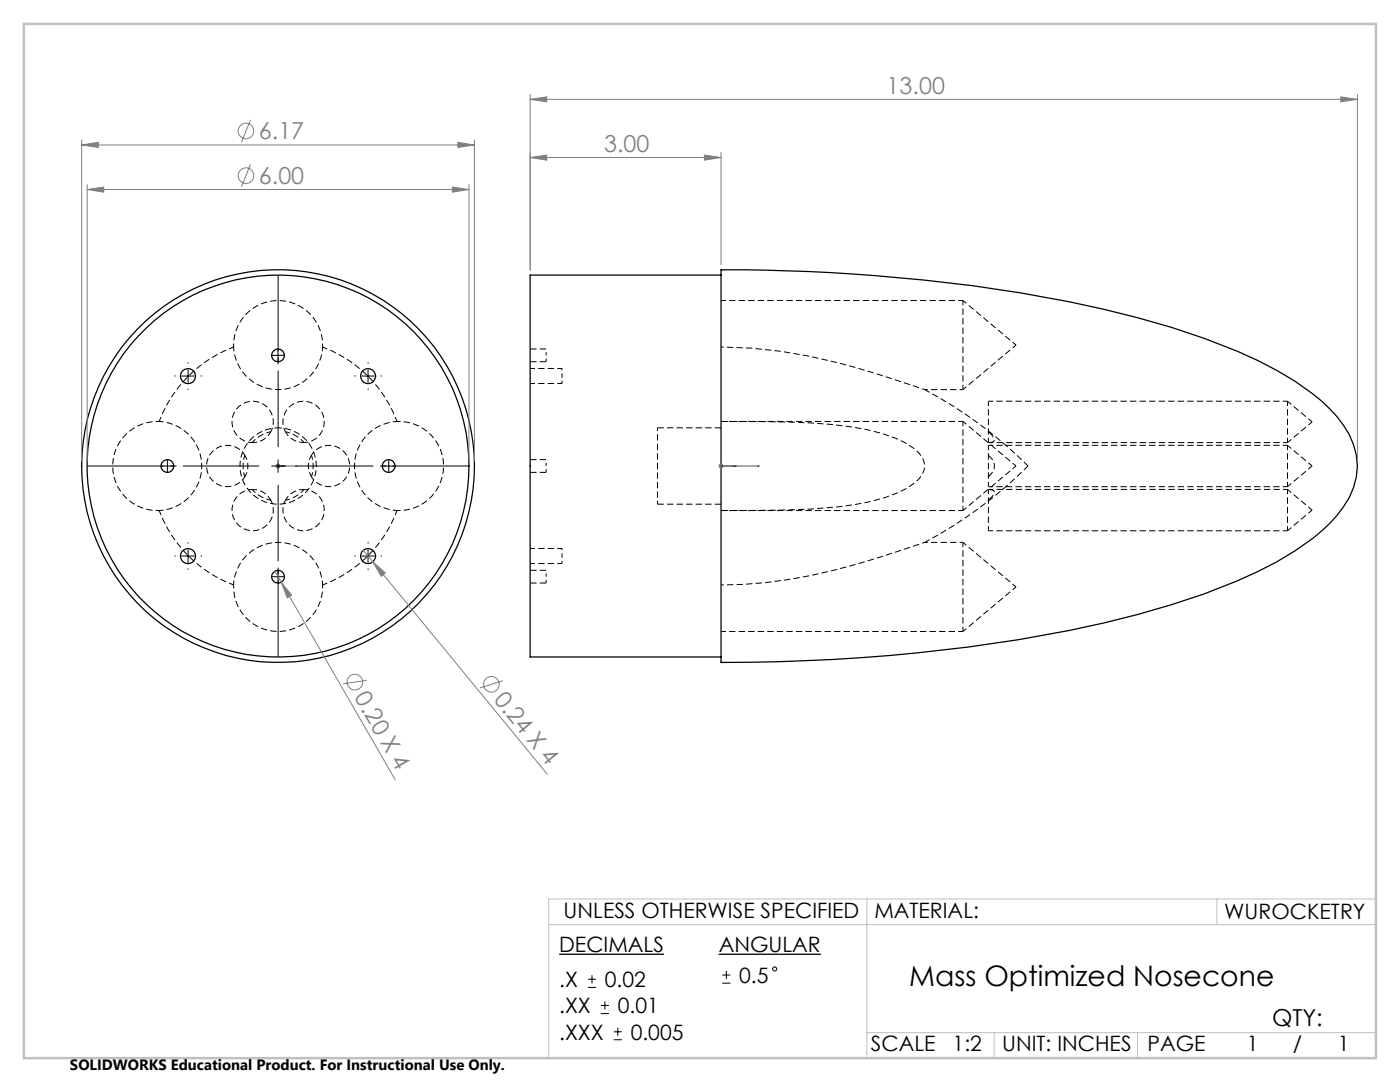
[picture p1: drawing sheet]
<svg xmlns="http://www.w3.org/2000/svg" width="279mm" height="216mm" viewBox="0 0 279 216" stroke-linecap="round" stroke-linejoin="round" font-family="sans-serif">
<path d="M55.5 85.4a7.6 7.6 0 0 1 6.8 11.1 7.6 7.6 0 0 1-13 .9 7.6 7.6 0 0 1 5.2-12h1" fill="none" stroke="#000" stroke-width=".2" stroke-dasharray="1.3 .6" stroke-dashoffset=".5" stroke-linecap="butt"/>
<g fill="none" stroke="#000" stroke-width=".2" stroke-dasharray="1.3 .6" stroke-dashoffset=".4" stroke-linecap="butt">
<path d="M46.6 69.2a8.9 8.9 0 0 0 8.9 8.5 8.9 8.9 0 0 0 8.9-8.5M192.2 77.7l10.6-8.8M202.8 68.9l-10.6-8.9M48.9 95.2a4.1 4.1 0 0 1-6.2 .9 4.1 4.1 0 0 1 0-6.2 4.1 4.1 0 0 1 6.2 .9M50.3 88.3a4.1 4.1 0 0 1-3.9-4.9 4.1 4.1 0 0 1 5.4-3.1 4.1 4.1 0 0 1 2.3 5.8M54.1 99.8a4.1 4.1 0 0 1-2.3 5.9 4.1 4.1 0 0 1-5.4-3.2 4.1 4.1 0 0 1 3.9-4.8M57 86.1a4.1 4.1 0 0 1 2.2-5.8 4.1 4.1 0 0 1 5.4 3.1 4.1 4.1 0 0 1-3.9 4.9M60.7 97.7a4.1 4.1 0 0 1 3.9 4.8 4.1 4.1 0 0 1-5.4 3.2 4.1 4.1 0 0 1-2.2-5.9M62.2 90.8a4.1 4.1 0 0 1 6.2-1 4.1 4.1 0 0 1 0 6.3 4.1 4.1 0 0 1-6.2-.9M79.2 84.1a8.9 8.9 0 0 0-8.5 8.9 8.9 8.9 0 0 0 8.5 8.9M197.4 88.3h59.5M202.8 93l-10.6-8.9"/>
<path d="M256.9 97.7h-59.5M31.8 101.9a8.9 8.9 0 0 0 8.5-8.9 8.9 8.9 0 0 0-8.5-8.9M64.4 116.7a8.9 8.9 0 0 0-8.9-8.5 8.9 8.9 0 0 0-8.9 8.5M192.2 101.9l10.6-8.9M202.8 117.1l-10.6-8.9M192.2 126l10.6-8.9"/>
</g>
<g fill="none" stroke="#000" stroke-width=".2" stroke-dasharray="1.3 .6" stroke-dashoffset=".3" stroke-linecap="butt">
<path d="M192.2 60v17.7M192.2 60h-48.3M64.4 69.2a25.3 25.3 0 0 1 14.8 14.9M105.8 76.5h6.4M112.2 73.5h-6.4M31.8 84.1a25.3 25.3 0 0 1 14.8-14.9M48.9 95.2a4.1 4.1 0 0 0 0-4.4M48.9 90.8a7 7 0 0 0 0 4.4M50.3 97.7a7 7 0 0 0 3.8 2.1M50.3 88.3a4.1 4.1 0 0 0 3.8-2.2M54.1 99.8a4.1 4.1 0 0 0-3.8-2.1M54.1 86.1a7 7 0 0 0-3.8 2.2"/>
<path d="M57 99.8a7 7 0 0 0 3.7-2.1M57 86.1a4.1 4.1 0 0 0 3.7 2.2M60.7 97.7a4.1 4.1 0 0 0-3.7 2.1M60.7 88.3a7 7 0 0 0-3.7-2.2M62.2 90.8a4.1 4.1 0 0 0 0 4.4M62.2 95.2a7 7 0 0 0 0-4.4M192.2 84.1v17.8M192.2 84.1h-48.3M197.3 88.9v8.2M197.3 97.7v8.2M197.3 80.1v8.2M197.3 97.1h59.6"/>
<path d="M198 97.7h-.6M256.9 88.9v8.2M256.9 80.1v8.2M256.9 97.7v8.2M256.9 97.1l5-4.1M256.9 88.9h-59.6M256.9 88.3l5-4.1M256.9 80.1h-59.6M261.9 93l-5-4.1M261.9 84.2l-5-4.1M46.6 116.7a25.3 25.3 0 0 1-14.8-14.8M79.2 101.9a25.3 25.3 0 0 1-14.8 14.8"/>
<path d="M105.8 112.4h6.4M112.2 109.4h-6.4M143.9 101.9h48.3M192.2 108.2v17.8M197.3 105.9h59.6M256.9 105.9l5-4.1M261.9 101.8l-5-4.1M143.9 126h48.3"/>
</g>
<g fill="none" stroke="#000" stroke-width=".2" stroke-dasharray="1.3 .6" stroke-dashoffset=".6" stroke-linecap="butt">
<path d="M46.6 69.2a8.9 8.9 0 0 1 8.9-9.2 8.9 8.9 0 0 1 8.9 9.2M109 70.9v-1.3M109 72.2v-1.3M184.5 77.7h7.7M79.2 84.1a8.9 8.9 0 0 1 9.3 8.9 8.9 8.9 0 0 1-9.3 8.9M109 93v-1.3M109 94.3v-1.3M131.2 85.4v15.2M31.8 101.9a8.9 8.9 0 0 1-9.3-8.9 8.9 8.9 0 0 1 9.3-8.9M64.4 116.7a8.9 8.9 0 0 1-8.9 9.3 8.9 8.9 0 0 1-8.9-9.3M109 115.1v-1.3M109 116.3v-1.2"/>
<path d="M192.2 108.2h-7.7"/>
</g>
<g fill="none" stroke="#000" stroke-width=".25">
<path d="M143.9 53.8a363.7 363.7 0 0 1 69.5 6.4 163.1 163.1 0 0 1 37.5 11.7 53.3 53.3 0 0 1 14.4 9.6 16.4 16.4 0 0 1 5.6 11.5 16.6 16.6 0 0 1-5.6 11.5 57.9 57.9 0 0 1-18.4 11.4 192.9 192.9 0 0 1-43.6 11.7 368 368 0 0 1-59.4 4.6zM143.9 54.9h-38.1v76.2h38.1"/>
<circle cx="37.5" cy="75.1" r="1.5"/>
<circle cx="55.5" cy="70.9" r="1.27"/>
<circle cx="73.5" cy="75.1" r="1.51"/>
<circle cx="33.4" cy="93" r="1.27"/>
<circle cx="55.5" cy="93" r="39.2"/>
<circle cx="55.5" cy="93" r="38.1"/>
<circle cx="77.6" cy="93" r="1.28"/>
<circle cx="37.5" cy="111" r="1.5"/>
<circle cx="55.5" cy="115.1" r="1.27"/>
<circle cx="73.5" cy="111" r="1.51"/>
</g>
<path d="M143.9 84.1h4.5a125.8 125.8 0 0 1 24.8 1.7 23.3 23.3 0 0 1 9.2 3.7 4.4 4.4 0 0 1 2 4.2 6.5 6.5 0 0 1-3.3 3.7 34.2 34.2 0 0 1-13.8 3.7 232.2 232.2 0 0 1-23.4 .8" fill="none" stroke="#000" stroke-width=".2" stroke-dasharray="1.3 .6" stroke-dashoffset="-.1" stroke-linecap="butt"/>
<path d="M143.9 116.7a104.7 104.7 0 0 0 32.1-5.7l8.5-2.8" fill="none" stroke="#000" stroke-width=".2" stroke-dasharray="1.3 .6" stroke-dashoffset=".7" stroke-linecap="butt"/>
<path d="M112.2 75v-1.5M112.2 76.5v-1.5M184.5 77.7l-1.1-.3a199 199 0 0 0-21.8-6.3l-5.8-1-5.9-.6-6-.3M112.2 110.9v-1.5M112.2 112.4v-1.5" fill="none" stroke="#000" stroke-width=".2" stroke-dasharray="1.3 .6" stroke-dashoffset=".8" stroke-linecap="butt"/>
<path d="M105.8 72.2h3.2M109 69.6h-3.2M105.8 94.3h3.2M109 91.7h-3.2M143.9 85.4h-12.7M197.3 90.8a2.55 2.55 0 0 1 0 4.4M105.8 116.3h3.2M109 113.8h-3.2M131.2 100.6h12.7" fill="none" stroke="#000" stroke-width=".2" stroke-dasharray="1.3 .6" stroke-linecap="butt"/>
<path d="M197.3 97.7h.7l.4 .2 .1 .3-.4 .8-.8 .8M197.3 86.1l.7 .8 .5 .8-.1 .3-.3 .2-.8 .1" fill="none" stroke="#000" stroke-width=".2" stroke-dasharray="1.3 .6" stroke-dashoffset="-.2" stroke-linecap="butt"/>
<path d="M205.2 93a86.7 86.7 0 0 0-20.7-15.3M184.5 108.2a86.7 86.7 0 0 0 20.7-15.2" fill="none" stroke="#000" stroke-width=".2" stroke-dasharray="1.3 .6" stroke-dashoffset=".1" stroke-linecap="butt"/>
<g fill="none" stroke="#808080" stroke-width=".2">
<path d="M105.8 19.8l3.3-.5v1zM105.8 18.8v35.1M105.8 19.8h165.1M267.6 19.3l3.3 .5-3.3 .5zM270.9 18.8v73.2M16.3 28.9l3.3-.5v1zM16.3 27.9v64.1M16.3 28.9h78.4M17.4 37.8l3.3-.5v1zM17.4 36.8v55.2M17.4 37.8h76.2M50 23.9l-1.8 4.5"/>
<path d="M50 32.8l-1.8 4.5M90.3 37.3l3.3 .5-3.3 .5zM91.4 28.4l3.3 .5-3.3 .5zM93.6 36.8v55.2M94.7 27.9v64.1M105.8 31.4l3.3-.5v1.1zM105.8 31.4h38.1M140.6 30.9l3.3 .5-3.3 .6zM143.9 30.4v22.4M55 93h1M55.1 92.6l.7 .7M55.5 92.5v1"/>
<path d="M55.8 92.6l-.7 .7M143.4 93h1M143.5 92.6l.8 .7M143.9 92.5v1M144.3 92.6l-.8 .7M54.9 114l1.2 2.2M56.1 116.2l2.1 2.6-.9 .5zM56.1 116.2l22.8 39.4M72.5 109.8l1.9 2.3M74.4 112.1l2.5 2.2-.8 .7zM74.4 112.1l34.8 42.4M73.2 135.7l-4.8 .8"/>
<path d="M100.4 135.8l-4.6 1.5"/>
<circle cx="49.1" cy="35" r="1.56"/>
<circle cx="49.1" cy="26.1" r="1.55"/>
<circle cx="70.8" cy="136.1" r="1.55"/>
<circle cx="98.1" cy="136.6" r="1.56"/>
</g>
<g fill="none" stroke="#000" stroke-width=".2">
<path d="M36.3 75h2.5M37.5 73.8v2.5M54.2 70.9h2.5M55.5 69.7v2.5M72.2 75h2.5M73.4 73.8v2.5M32.2 93h2.4M33.4 91.8v2.5M54.2 93h2.5M55.5 91.8v2.5M76.3 93h2.5M77.6 91.8v2.5"/>
<path d="M36.3 110.9h2.5M37.5 109.7v2.5M54.2 115.1h2.5M55.5 113.8v2.5M72.2 110.9h2.5M73.4 109.7v2.5M117.3 197h1.7M117.3 195.4h1.7M118.1 194.6v1.6M120.7 199.8v1.6M144.1 196.2h1.7M144.1 194.6h1.7"/>
<path d="M145 193.7v1.7M119.9 202.2h1.6M119.9 200.6h1.6M122.5 207.5h1.6M122.5 205.9h1.6M123.3 205.1v1.6"/>
<circle cx="154.6" cy="193.4" r=".41"/>
</g>
<path d="M111.6 190.4h20.9M143.4 190.4h20.4" fill="none" stroke="#000" stroke-width=".26"/>
<path d="M55.3 93h.4zM55.4 93h.2zM55.5 93h.1M55.5 93h3.8M57 93h-.7h.7M59.3 93h-.4h.4M143.7 93h.4zM143.8 93h.2zM143.9 93h.1M143.9 93h7.6M147 93h-.8h.8M151.5 93h-.3h.3" fill="none" stroke="#00f" stroke-width=".2"/>
<path d="M53 93h-36.8M55.5 90.5v-36.9M55.5 95.5v36.8M58 93h36.9" fill="none" stroke="#000" stroke-width=".2" stroke-dasharray="15.2 1.3 1.3 1.3" stroke-dashoffset="-1.3" stroke-linecap="butt"/>
<g fill="none" stroke="#000" stroke-width=".2" stroke-dasharray="15.2 1.3 1.3 1.3" stroke-linecap="butt">
<path d="M35 75h-.2M37.5 72.5v-.2M37.5 77.5v.3M40 75h.3M71 75h-.3M73.5 72.5v-.2M73.5 77.5v.3M76 75h.2M35 110.9h-.2M37.5 108.4v-.2M37.5 113.4v.3M40 110.9h.3"/>
<path d="M55.5 112.6v-.1M71 110.9h-.3M73.5 108.4v-.2M73.5 113.4v.3M76 110.9h.2"/>
</g>
<path d="M173 179.4v31.7M242.9 179.4v5.1M274.6 179.4h-165.1v31.7M109.5 184.5h165.1M173 206.1h101.6M198.4 206.1v5M227 206.1v5" fill="none" stroke="#c0c0c0" stroke-width=".2"/>
<path d="M4.8 4.8h269.8v206.3h-269.8z" fill="none" stroke="#c0c0c0" stroke-width=".5"/>
<g fill="#00f">
<path d="M58.9 93h.4zM55.4 93h.2z"/>
<path d="M143.7 93h.4zM146.2 93h.8z"/>
<path d="M56.3 93h.7zM55.3 93h.4zM143.8 93h.2zM151.2 93h.3z"/>
</g>
<g fill="#808080">
<path d="M56.1 116.2l2.1 2.6-.9 .5z"/>
<path d="M74.4 112.1l2.5 2.2-.8 .7z"/>
<path d="M140.6 30.9l3.3 .5-3.3 .6zM105.8 31.4l3.3-.5v1.1z"/>
<path d="M16.3 28.9l3.3-.5v1zM91.4 28.4l3.3 .5-3.3 .5zM17.4 37.8l3.3-.5v1zM90.3 37.3l3.3 .5-3.3 .5z"/>
<path d="M105.8 19.8l3.3-.5v1zM267.6 19.3l3.3 .5-3.3 .5z"/>
</g>
<text font-size="5.6" x="181.5" y="196.7">Mass Optimized Nosecone</text>
<g font-size="4.7" fill="#808080">
<text x="177" y="18.8">13.00</text>
<text x="51.7" y="27.8">6.17</text>
<text x="120.6" y="30.4">3.00</text>
<text x="51.7" y="36.7">6.00</text>
<text x="70.6" y="139.2" transform="rotate(60 70.6 139.2)">0.20 X 4</text>
<text x="98.4" y="139.6" transform="rotate(51 98.4 139.6)">0.24 X 4</text>
</g>
<text font-size="4.7" x="253.9" y="204.7">QTY:</text>
<g font-size="4.2">
<text x="112.5" y="183.3">UNLESS OTHERWISE SPECIFIED</text>
<text x="174.5" y="183.1">MATERIAL:</text>
<text x="244.3" y="183.3">WUROCKETRY</text>
<text x="111.6" y="190">DECIMALS</text>
<text x="143.4" y="190">ANGULAR</text>
<text x="111.6" y="197">.X</text>
<text x="120.7" y="197">0.02</text>
<text x="147.5" y="196.1">0.5</text>
<text x="111.6" y="202.2">.XX</text>
<text x="123.3" y="202.2">0.01</text>
<text x="111.6" y="207.5">.XXX</text>
<text x="125.9" y="207.5">0.005</text>
<text x="173.8" y="209.8">SCALE</text>
<text x="190.1" y="209.8">1:2</text>
<text x="200" y="209.8">UNIT: INCHES</text>
<text x="229" y="209.8">PAGE</text>
<text x="248.8" y="209.8">1</text>
<text x="258" y="209.8">/</text>
<text x="267" y="209.8">1</text>
</g>
<text font-size="3" x="14" y="213.5">SOLIDWORKS Educational Product. For Instructional Use Only.</text>
</svg>
